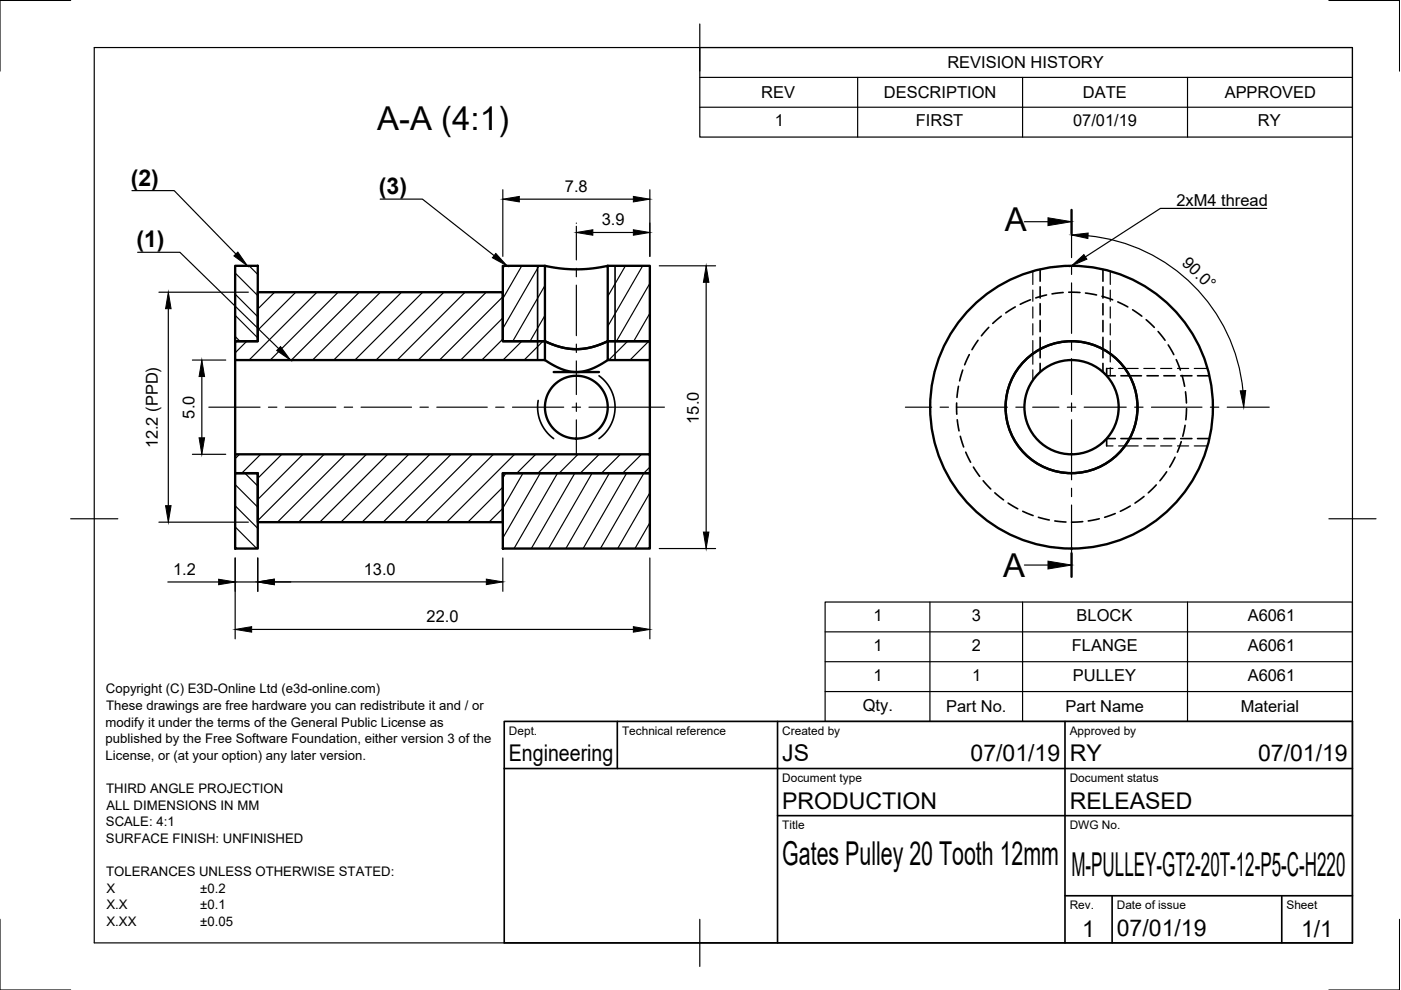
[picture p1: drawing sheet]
<svg xmlns="http://www.w3.org/2000/svg" width="297mm" height="210mm" viewBox="0 0 297 210" stroke-linecap="round" stroke-linejoin="round" font-family="sans-serif">
<!-- layer: Hidden Narrow -->
<g fill="none" stroke="#000" stroke-width=".25">
<path d="M219 57.5v2.8M235.4 57.5v2.8M219 61.5v2.4M219 65.1v2.3M219 68.6v2.4M219 72.2v5M219 78.4v2.2M234.6 78.1h1.4M235.4 61.5v2.4M235.4 65.1v2.3M235.4 68.6v2.4M235.4 72.2v4.5"/>
<path d="M235.4 77.9v1.8M237.2 78.1h4.1M242.5 78.1h2.4M246.1 78.1h2.4M249.6 78.1h2.4M253.2 78.1h2.8M234.6 94.5h1.4M237.2 94.5h4.1M242.5 94.5h2.4M246.1 94.5h2.4M249.6 94.5h2.4M253.2 94.5h2.8"/>
</g>
<!-- layer: Hidden -->
<g fill="none" stroke="#000" stroke-width=".35">
<path d="M220.5 57.1v2.5M233.8 57.1v2.5M204.1 78.5l-.6 2.2M205.5 75.2l-1 2.1M207.4 72.1l-1.3 2M209.6 69.4l-1.5 1.8M212.3 67l-1.8 1.6M215.3 65.1l-2.1 1.2M218.5 63.6l-2.2 .9M220.5 60.8v2.4M220.5 64.4v2.4M220.5 67.9v2.4"/>
<path d="M220.5 71.5v4.4M220.5 77.1v1.8M221.9 62.5l-2.3 .7M225.4 62l-2.3 .3M226.6 62h2.4M230.1 62.1l2.4 .4M233.6 62.8l2.3 .8M233.8 60.8v2.4M233.8 64.4v2.4M233.8 67.9v2.4M233.8 71.5v4.4M233.8 77.1v1.8"/>
<path d="M234.6 78.1v1.6h1.9M237 64l2.1 1.1M237.7 79.7h4.3M240.1 65.7l2 1.3M243 67.8l1.7 1.6M243.2 79.7h2.4M245.5 70.3l1.5 1.8M246.8 79.7h2.3M247.7 73.1l1.2 2.1M249.4 76.3l.9 2.2M250.3 79.7h2.4M250.6 79.6l.6 2.3"/>
<path d="M253.9 79.7h2.5M202.8 85.4l.1 2.4M203 89l.3 2.3M203.2 81.9l-.3 2.4M203.6 92.5l.7 2.3M204.8 95.9l1 2.1M206.4 99l1.3 2M236.5 93h-1.9v1.5M237.7 93h4.3M243.2 93h2.4M246.8 93h2.3M249.1 96.9l-1.1 2.1"/>
<path d="M250.3 93h2.4M250.4 93.6l-.8 2.3M251.3 90.2l-.5 2.3M251.3 83.1l.2 2.3M251.6 86.6l-.2 2.4M253.9 93h2.5M208.4 101.9l1.7 1.8M210.9 104.5l1.9 1.5M213.7 106.7l2.1 1.2M216.8 108.4l2.2 .9M220.2 109.7l2.3 .6M223.6 110.5l2.4 .2"/>
<path d="M229.6 110.6l-2.4 .1M233.1 110l-2.4 .5M236.4 108.9l-2.2 .8M239.6 107.3l-2.1 1.1M242.6 105.3l-2 1.4M245.1 102.8l-1.6 1.7M247.4 100l-1.5 1.9"/>
</g>
<!-- layer: Visible -->
<g fill="none" stroke="#000" stroke-width=".5">
<path d="M49.9 56.4h4.8v15.9h-4.8zM106.6 56.4h8.9v15.9h-8.9zM115.5 56.4l3.3 .5 3.2 .2 3.2-.1 3.7-.6h8.9v15.9h-8.9v-15.9M49.9 76.3v20M54.7 62h51.9v10.3h8.9v4h-65.6v-4h4.8zM115.5 72.3l3.4 1.3 3.3 .4 3.3-.4 3.4-1.3h8.9v4h-8.9v-4l-3.4 1.3-3.3 .4-3.3-.4zM115.5 76.3l3.5 1.9 1.7 .5 1.5 .2 1.5-.2 1.7-.5 3.5-1.9M117.4 78.9h9.6M137.8 76.3v20M49.9 96.3h87.9v4h-31.2v10.4h-51.9v-10.4h-4.8zM49.9 100.3h4.8v16h-4.8zM106.6 100.3h31.2v16h-31.2z"/>
<circle cx="122.2" cy="86.3" r="6.7"/>
<circle cx="227.2" cy="86.3" r="14"/>
<circle cx="227.2" cy="86.3" r="10"/>
<circle cx="227.2" cy="86.3" r="30"/>
</g>
<!-- layer: Visible Narrow -->
<path d="M114 56.4v19.9M130.4 56.4v19.9M127 79.7l1.4 1.3 1.1 1.6 .7 1.7 .2 1.9-.2 1.9-.7 1.9-1 1.6-1.5 1.4M114.1 84.9l-.1 2.2 .6 2.3 1.1 1.9 1.7 1.7" fill="none" stroke="#000" stroke-width=".35"/>
<!-- layer: Border -->
<path d="M15 .1h-15v15M20 10.1h266.7v189.8h-266.7zM148.4 5.1v10M281.8 .1h14.9v15M15 110h10M281.8 110h9.9M0 194.9v15h15M148.4 194.9v10M296.7 194.9v15h-14.9" fill="none" stroke="#000" stroke-width=".25"/>
<!-- layer: TitleBlock -->
<path d="M106.9 153h179.8v46.9h-179.8zM130.9 153v9.9M164.9 153v46.9M225.8 153v46.9M106.9 162.9h179.8M164.9 172.9h121.8M225.8 189.9h60.9M235.8 189.9v10M271.8 189.9v10" fill="none" stroke="#000" stroke-width=".35"/>
<!-- layer: Center Lines -->
<g fill="none" stroke="#000" stroke-width=".25">
<path d="M122.2 48v7.1M122.2 56.9v1.8M227.2 47v7.6M227.2 56.4v1.8M227.2 60v10.7M122.2 60.5v10.7M122.2 73v1.7M122.2 76.5v7.2M227.2 72.5v1.8M227.2 76v7.7M44.3 86.3h10.8M56.9 86.3h1.8"/>
<path d="M60.5 86.3h10.7M73 86.3h1.8M76.5 86.3h10.8M89 86.3h1.8M92.6 86.3h10.7M105.1 86.3h1.8M108.7 86.3h10.8M121.3 86.3h1.8M122.2 85.4v1.8M122.2 89v7.5M124.9 86.3h16M192 86.3h5.5"/>
<path d="M199.3 86.3h1.8M202.9 86.3h10.7M215.4 86.3h1.8M218.9 86.3h5.6M226.3 86.3h1.8M227.2 85.4v1.8M227.2 89v12.7M229.9 86.3h8.9M240.6 86.3h1.7M244.1 86.3h10.7M256.6 86.3h1.8M260.2 86.3h8.9"/>
<path d="M227.2 103.5v1.8M227.2 107.1v12.7"/>
</g>
<!-- layer: Hatching -->
<g fill="none" stroke="#000" stroke-width=".25">
<path d="M49.9 57.9l4.8 4.8M52.8 56.4l1.9 1.8M107 56.4l-.4 .6M110.6 56.4l-4 6.9M114.3 56.4l-7.7 13.3M128.9 56.4v.1M132.6 56.4l-3.7 6.5M136.3 56.4l-7.4 12.8M49.9 62.4l4.8 4.8M49.9 66.9l4.8 4.8M49.9 71.3l1 1M52.3 72.3l-2.4 2.5"/>
<path d="M58.2 62l-3.5 3.5M62.7 62l-8 8M67.2 62l-14.4 14.3M71.7 62l-14.4 14.3M76.2 62l-14.4 14.3M80.7 62l-14.4 14.3M85.1 62l-14.3 14.3M89.6 62l-14.4 14.3M94.1 62l-14.4 14.3M98.6 62l-14.4 14.3M103.1 62l-14.4 14.3M106.6 71.9l-4.4 4.4"/>
<path d="M106.6 67.4l-8.9 8.9M106.6 62.9l-13.4 13.4M110.6 72.3l-4 4M115.1 72.3l-4 4M115.5 66.9l-3.1 5.4M115.5 60.5l-6.8 11.8M133.1 72.3l-4 4M137.6 72.3l-4 4M137.8 66.4l-3.4 5.9M137.8 60.1l-7.1 12.2M50.8 96.3l-.9 .9M55.3 96.3l-4 4"/>
<path d="M59.7 96.3l-5 5.1M64.2 96.3l-9.5 9.6M68.7 96.3l-14 14.1M73.2 96.3l-14.4 14.4M77.7 96.3l-14.4 14.4M82.2 96.3l-14.4 14.4M86.7 96.3l-14.4 14.4M91.1 96.3l-14.3 14.4M95.6 96.3l-14.4 14.4M100.1 96.3l-14.4 14.4M104.6 96.3l-14.4 14.4M109.1 96.3l-14.4 14.4"/>
<path d="M113.6 96.3l-4 4M118.1 96.3l-4 4M122.6 96.3l-4 4M127 96.3l-4 4M131.5 96.3l-4 4M136 96.3l-4 4M137.8 99l-1.3 1.3M49.9 102.7l4.8 4.8M49.9 107.2l4.8 4.8M49.9 111.7l4.5 4.6M49.9 116.2l.1 .1M51.9 100.3l2.8 2.8"/>
<path d="M106.6 107.8l-2.9 2.9M106.6 103.3l-7.4 7.4M107.2 100.3l-.6 1.1M110.9 100.3l-4.3 7.4M114.5 100.3l-7.9 13.8M118.2 100.3l-9.2 16M121.9 100.3l-9.3 16M125.5 100.3l-9.2 16M129.2 100.3l-9.2 16M132.9 100.3l-9.3 16M136.5 100.3l-9.2 16M137.8 110.8l-3.2 5.5"/>
<path d="M137.8 104.5l-6.8 11.8"/>
</g>
<!-- layer: Annotations -->
<path d="M227.2 44.5v5M227.2 117.3v5" fill="none" stroke="#000" stroke-width=".5"/>
<path d="M28 40.4h8.9l13.1 13.5M29.2 53.5h8.9l21 20.4M80.6 42.2h9l15.2 12M217.2 47h5M268.6 44.2h-22.6l-15.9 10.3M217.2 119.8h5" fill="none" stroke="#000" stroke-width=".25"/>
<path d="M49.6 54.3l.8-.9 2 3zM105.1 53.7l2.4 2.7-3.1-1.7zM222.2 46.2l5 .8-5 .8zM227.2 56.4l2.6-2.4 .6 1zM59.5 73.5l2.1 2.8-2.9-2zM222.2 119l5 .8-5 .8z" fill="#000" stroke="#000" stroke-width=".21"/>
<!-- layer: Dimensions -->
<g fill="none" stroke="#000" stroke-width=".25">
<path d="M106.6 40.2v14.2M110.1 42.2h24.2M122.2 47.3h.1M125.7 49.3h8.6M137.8 40.2v14.2M139.8 56.4h11.9M149.7 59.9v52.9M230.7 50a36.5 36.5 0 0 1 32.8 32.8M33.7 62h19M35.7 65.5v41.7M40.8 76.3h7.1M42.8 79.8v13"/>
<path d="M40.8 96.3h7.1M33.7 110.7h19M49.9 118.3v17.2M54.7 118.3v7.1M106.6 118.3v7.1M137.8 118.3v17.2M139.8 116.3h11.9M35.6 123.4h10.8M49.9 123.4h4.8M53.4 133.5h80.9M103.1 123.4h-44.9"/>
</g>
<g fill="#000" stroke="#000" stroke-width=".21">
<path d="M106.6 42.2l3.5-.6v1.2zM122.2 49.3l3.5-.6v1.2zM134.3 48.7l3.5 .6-3.5 .6zM134.3 41.6l3.5 .6-3.5 .6zM149.7 56.4l.6 3.5h-1.2zM227.2 49.8l3.5-.4v1.2zM35.7 62l.6 3.5h-1.2zM42.8 76.3l.6 3.5h-1.2zM42.2 92.8h1.2l-.6 3.5zM262.9 82.9l1.2-.1-.4 3.5zM35.1 107.2h1.2l-.6 3.5zM149.1 112.8h1.2l-.6 3.5z"/>
<path d="M46.4 122.8l3.5 .6-3.5 .6zM49.9 133.5l3.5-.6v1.1zM54.7 123.4l3.5-.6v1.2zM103.1 122.8l3.5 .6-3.5 .6zM134.3 132.9l3.5 .6-3.5 .5z"/>
</g>
<!-- layer: BOM -->
<g fill="none" stroke="#000" stroke-width=".25">
<path d="M148.4 10.1h138.3v19h-138.3zM148.4 16.4h138.3M181.8 16.4v12.7M216.8 16.4v12.7M251.8 16.4v12.7M148.4 22.7h138.3M174.9 127.6h111.8v25.4h-111.8zM174.9 134h111.8M197.2 127.6v25.4M216.8 127.6v25.4M251.8 127.6v25.4M174.9 146.6h111.8"/>
<path d="M174.9 140.3h111.8"/>
</g>
<g font-size="7">
<text x="80" y="27.6">A-A (4:1)</text>
<text x="213.1" y="49">A</text>
<text x="212.7" y="122.3">A</text>
<text x="165.9" y="183.4">Gates Pulley 20 Tooth 12mm</text>
<text x="227.2" y="185.8">M-PULLEY-GT2-20T-12-P5-C-H220</text>
</g>
<g font-size="4.9">
<text x="27.7" y="39.4">(2)</text>
<text x="80.3" y="41.2">(3)</text>
<text x="28.9" y="52.5">(1)</text>
<text x="107.9" y="161.4">Engineering</text>
<text x="165.9" y="161.4">JS</text>
<text x="205.8" y="161.4">07/01/19</text>
<text x="226.8" y="161.4">RY</text>
<text x="266.7" y="161.4">07/01/19</text>
<text x="165.9" y="171.4">PRODUCTION</text>
<text x="226.8" y="171.4">RELEASED</text>
<text x="229.4" y="198.6">1</text>
<text x="236.8" y="198.4">07/01/19</text>
<text x="275.9" y="198.6">1/1</text>
</g>
<g font-size="3.5">
<text x="200.9" y="14.5">REVISION HISTORY</text>
<text x="161.4" y="20.8">REV</text>
<text x="187.4" y="20.8">DESCRIPTION</text>
<text x="229.6" y="20.8">DATE</text>
<text x="259.7" y="20.8">APPROVED</text>
<text x="164.3" y="26.7">1</text>
<text x="194.2" y="26.8">FIRST</text>
<text x="227.5" y="26.8">07/01/19</text>
<text x="266.7" y="26.7">RY</text>
<text x="119.8" y="40.7">7.8</text>
<text x="127.6" y="47.8">3.9</text>
<text x="249.4" y="43.7">2xM4 thread</text>
<text x="250.5" y="56" transform="rotate(44 250.5 56)">90.0°</text>
<text x="41.3" y="88.7" transform="rotate(-90 41.3 88.7)">5.0</text>
<text x="148.2" y="89.8" transform="rotate(-90 148.2 89.8)">15.0</text>
<text x="33.5" y="95.1" transform="rotate(-90 33.5 95.1)">12.2 (PPD)</text>
<text x="36.7" y="121.9">1.2</text>
<text x="77.1" y="121.8">13.0</text>
<text x="90.5" y="131.9">22.0</text>
<text x="185.2" y="131.6">1</text>
<text x="206" y="131.6">3</text>
<text x="228.3" y="131.7">BLOCK</text>
<text x="264.5" y="131.6">A6061</text>
<text x="185.2" y="138">1</text>
<text x="206.1" y="138">2</text>
<text x="264.5" y="138">A6061</text>
<text x="227.3" y="138">FLANGE</text>
<text x="185.2" y="144.3">1</text>
<text x="206.1" y="144.3">1</text>
<text x="227.5" y="144.3">PULLEY</text>
<text x="264.5" y="144.3">A6061</text>
<text x="182.9" y="150.7">Qty.</text>
<text x="200.6" y="151">Part No.</text>
<text x="225.9" y="151">Part Name</text>
<text x="263" y="151">Material</text>
</g>
<g font-size="2.8">
<text x="22.4" y="147">Copyright (C) E3D-Online Ltd (e3d-online.com)</text>
<text x="22.4" y="154.1">modify it under the terms of the General Public License as</text>
<text x="22.5" y="150.5">These drawings are free hardware you can redistribute it and / or</text>
<text x="22.4" y="161.1">License, or (at your option) any later version.</text>
<text x="22.4" y="157.6">published by the Free Software Foundation, either version 3 of the</text>
<text x="22.5" y="168.1">THIRD ANGLE PROJECTION</text>
<text x="22.6" y="171.7">ALL DIMENSIONS IN MM</text>
<text x="22.5" y="175.2">SCALE: 4:1</text>
<text x="22.5" y="178.7">SURFACE FINISH: UNFINISHED</text>
<text x="22.5" y="185.8">TOLERANCES UNLESS OTHERWISE STATED:</text>
<text x="22.6" y="189.3">X</text>
<text x="42.5" y="189.3">±0.2</text>
<text x="22.6" y="192.8">X.X</text>
<text x="22.6" y="196.3">X.XX</text>
<text x="42.5" y="192.8">±0.1</text>
<text x="42.5" y="196.3">±0.05</text>
</g>
<g font-size="2.5">
<text x="107.9" y="155.8">Dept.</text>
<text x="131.9" y="155.8">Technical reference</text>
<text x="165.9" y="155.8">Created by</text>
<text x="226.8" y="155.8">Approved by</text>
<text x="165.9" y="165.7">Document type</text>
<text x="226.8" y="165.7">Document status</text>
<text x="165.9" y="175.7">Title</text>
<text x="226.8" y="175.7">DWG No.</text>
<text x="226.8" y="192.7">Rev.</text>
<text x="236.8" y="192.7">Date of issue</text>
<text x="272.8" y="192.7">Sheet</text>
</g>
</svg>
